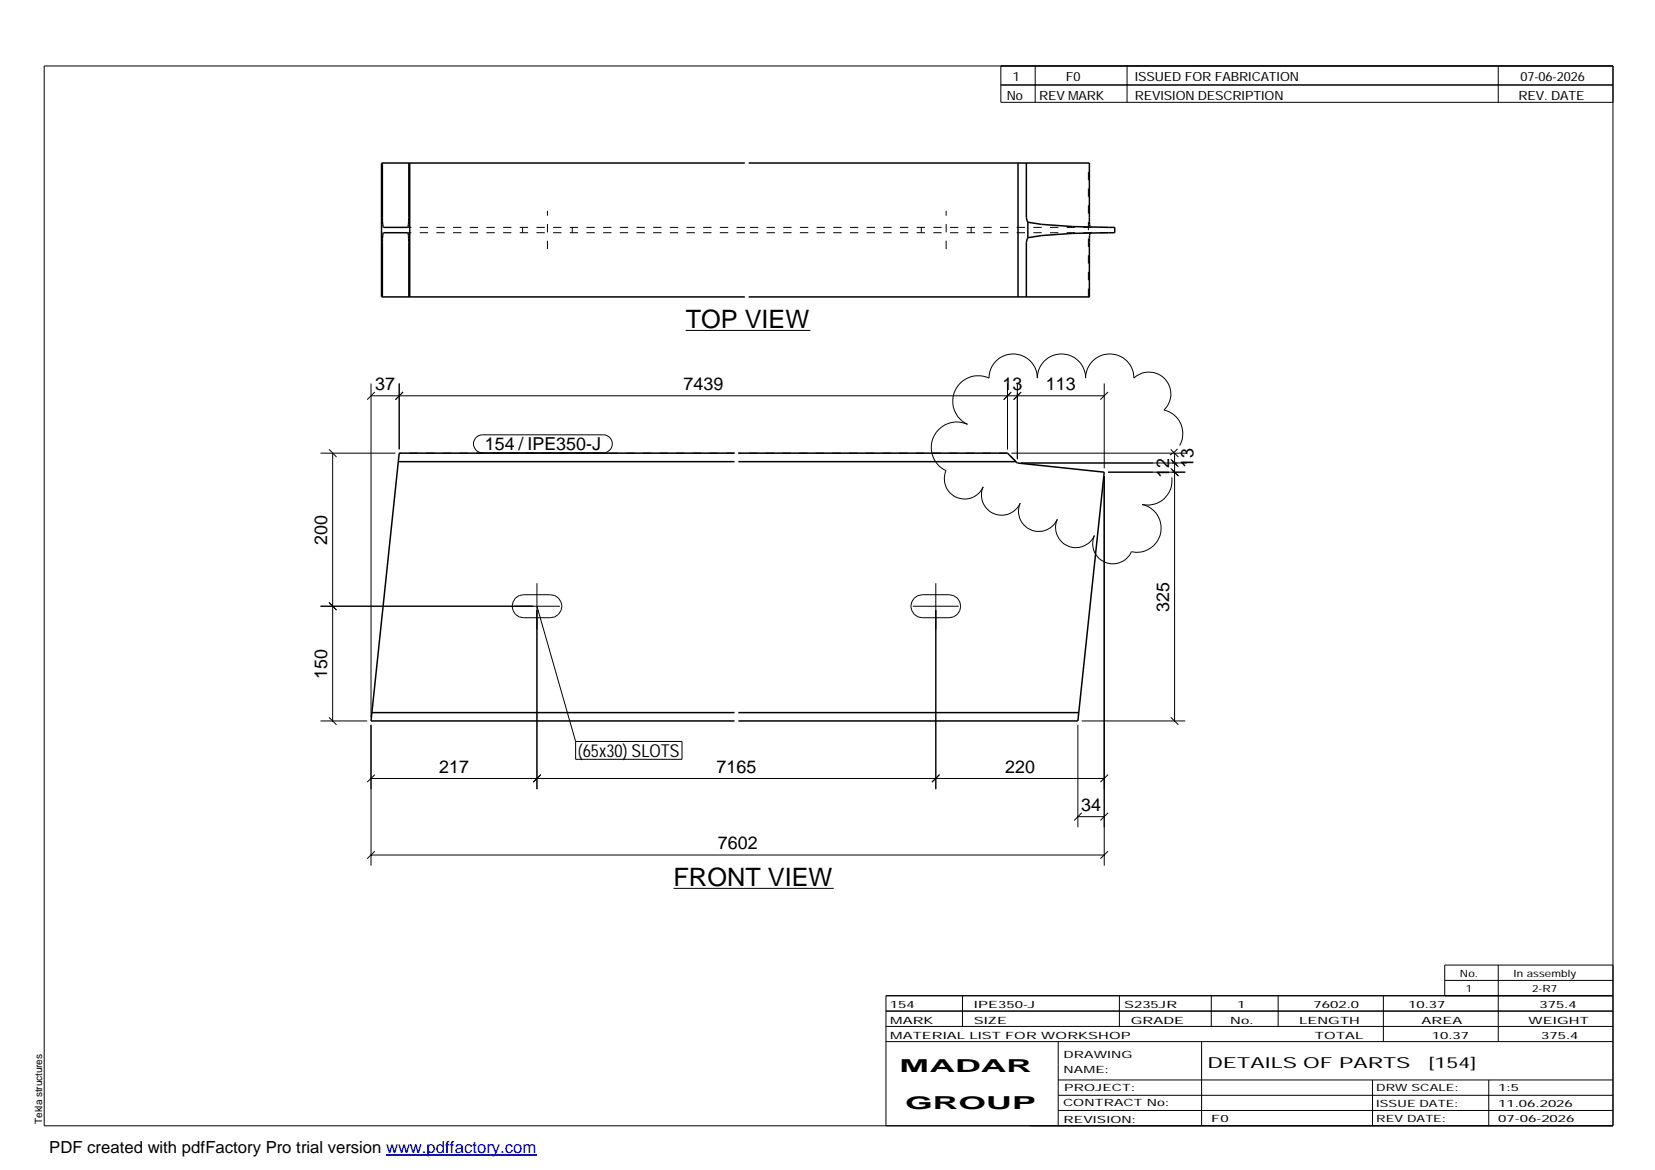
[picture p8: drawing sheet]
<svg xmlns="http://www.w3.org/2000/svg" width="420mm" height="297mm" viewBox="0 0 420 297" stroke-linecap="round" stroke-linejoin="round" font-family="sans-serif">
<g fill="none" stroke="#000" stroke-width=".25">
<path d="M11.2 16.7h398.3v269.1h-398.3zM254.1 16.7v9.3h155.4M262.8 16.7v9.3M286.1 16.7v9.3M380.4 16.7v9.3M254.1 21.6h155.4M94.2 97.4v84.7M95.2 99.5l-2 2M101.3 97.4v16.7M102.3 99.5l-1.9 2M174.1 83.9h31.6M255.8 97.4v16.7"/>
<path d="M256.8 99.5l-2 2M258.3 97.4v19.2M259.2 99.5l-1.9 2M280.3 97.4v21.5M281.3 99.5l-1.9 2M81.4 115h19M83.5 114.1l1.9 1.9M84.5 115v68M94.2 100.5h186.1M120.9 111.1l.7-.5 .9-.2h30.7a2.29 2.29 0 0 1 2.2 2.3 2.29 2.29 0 0 1-2.2 2.3h-30.7a2.31 2.31 0 0 1-2.1-1.5 2.31 2.31 0 0 1 .5-2.4zM256.8 115h44.5M259.2 117.5h42.1"/>
<path d="M281.3 119.9h19.6M297.2 118.9l2 1.9M297.2 116.6l1.7 1.7M297.2 114.1l2 1.9M297.5 116.8l1.7 1.7M298.2 115v68M298.9 113.9l-1 1.1-.9 .5M299.5 113.1a6.1 6.1 0 0 0-4-9 5.6 5.6 0 0 0 .2-7.9 5.6 5.6 0 0 0-7.8-.2 6.1 6.1 0 0 0-6.2-6.1 6.1 6.1 0 0 0-6.1 6.1 6.1 6.1 0 0 0-6.1-6.1 6.1 6.1 0 0 0-6.1 6.1 6.1 6.1 0 0 0-6.2-6.1 6.1 6.1 0 0 0-6.1 6.1 6.5 6.5 0 0 0-8.6 3.1 6.5 6.5 0 0 0 3.1 8.6 6.5 6.5 0 0 0-8.6 3.2 6.5 6.5 0 0 0 3.2 8.6 5.1 5.1 0 0 0 2.6 6.8 5.1 5.1 0 0 0 6.8-2.7 5.1 5.1 0 0 0 2.6 6.8 5.1 5.1 0 0 0 6.8-2.7 5.1 5.1 0 0 0 2.7 6.8 5.1 5.1 0 0 0 6.7-2.6 5.1 5.1 0 0 0 2.7 6.7 5.1 5.1 0 0 0 6.7-2.6 5.1 5.1 0 0 0 2.7 6.7 5.1 5.1 0 0 0 6.7-2.6 6.1 6.1 0 0 0 7.4-4.6 6.1 6.1 0 0 0-4.6-7.4 6.2 6.2 0 0 0 7.5-6.9M280.3 120.8v99M81.4 153.9h60.8M83.5 152.9l1.9 2M130.9 151.8l.9-.6 1.1-.2h6.8a2.92 2.92 0 0 1 3 2.9 2.92 2.92 0 0 1-3 2.9h-6.8a2.95 2.95 0 0 1-2.6-1.8 2.95 2.95 0 0 1 .6-3.2z"/>
<path d="M136.3 148.1v52.2M136.3 153.9l9.8 34.3M231.7 153.9h11.7M232.1 151.8l.9-.6 1.1-.2h6.9a2.92 2.92 0 0 1 2.9 2.9 2.92 2.92 0 0 1-2.9 2.9h-6.9a2.93 2.93 0 0 1-2.6-1.8 2.93 2.93 0 0 1 .6-3.2zM237.6 148.1v52.2M81.4 183h11.8M83.5 182.1l1.9 1.9M94.2 184v35.8M94.2 197.6h186.1M95.2 196.7l-2 1.9M137.3 196.7l-1.9 1.9M146.1 188.2h27v4.6h-27z"/>
<path d="M238.5 196.7l-1.9 1.9M273.6 184v26M274.6 183h26.3M281.3 196.7l-1.9 1.9M297.2 182.1l2 1.9M94.2 217.1h186.1M95.2 216.1l-2 1.9M273.6 207.3h6.7M274.6 206.4l-1.9 1.9M281.3 216.1l-1.9 1.9M281.3 206.4l-1.9 1.9M171 225.5h40.7"/>
<path d="M224.9 256.7h184.6M244.3 252.8v7.8M284.2 252.8v7.8M307.5 252.8v7.8M324.5 252.8v7.8M351.2 252.8v11.6M366.8 248.9h42.7M380.4 245v19.4M409.5 245h-42.7v7.8M409.5 252.8h-184.6v33M224.9 264.4h184.6M224.9 260.6h184.6"/>
<path d="M268.6 264.4v21.4M268.6 274.2h140.9M268.6 278.1h140.9M305.1 264.4v21.4M348.4 274.2v11.6M378 274.2v11.6M268.6 281.9h140.9"/>
</g>
<g fill="none" stroke="#000" stroke-width=".38">
<path d="M97.1 41.4v14.8l.2 1.5h6.2l.1-.2 .2-2.3v-13.8M104 41.4v34M189.1 41.4h-92.2v34h92.2M190.1 41.4h86.5v14.8l.2 1.4M258.4 41.4v34M260.6 41.4v13.8l.3 1.2M260.9 56.4v4M260.9 56.4a142.9 142.9 0 0 0 22.1 1.3v1.4a136 136 0 0 0-22.1 1.3M276.8 59.2l-.2 1.4v14.8h-86.5M97.1 75.4v-14.8l.2-1.5h6.2l.1 .2 .2 2.3v13.8M260.9 60.4l-.3 1.2v13.8M101.1 117.2h85.4"/>
<path d="M186.5 115h-85.2l-7.1 68h92.3M187.5 115h68.3l2.5 2.5 22 2.4-6.7 63.1h-86.1M187.5 117.2h70.4M94.4 180.9h92.1M187.5 180.9h86.4"/>
</g>
<g fill="none" stroke="#000" stroke-width=".25" stroke-dasharray="2.1 2.1" stroke-linecap="butt">
<path d="M132.7 57.7v1.4M145.3 57.7v1.4M189.1 57.7h-85.6M189.1 59.1h-85.6M233.9 57.7v1.4M246.5 57.7v1.4M276.8 59.2v-.1M276.8 57.7v-.1M281.4 57.7h-91.3M281.4 59.1h-91.3M139 63.2v-9.7M240.2 63.2v-9.7"/>
<path d="M276.3 75.4v-34M276.6 75.4h-.3M186.5 115h-85.2M255.8 115h-68.3M257.9 117.2l-2.1-2.2"/>
</g>
<path d="M98 293.3h38.2" fill="none" stroke="#00f" stroke-width=".3"/>
<g font-size="6.4">
<text x="174.1" y="83.2">TOP VIEW</text>
<text x="171" y="224.8">FRONT VIEW</text>
</g>
<g font-size="4.5">
<text x="95.2" y="99.1">37</text>
<text x="173.5" y="99.1">7439</text>
<text x="254.5" y="99.1">13</text>
<text x="265.5" y="99.1">113</text>
<text x="123.1" y="114.4">154 / IPE350-J</text>
<text x="303" y="118.8" transform="rotate(-90 303 118.8)">13</text>
<text x="296.8" y="121.2" transform="rotate(-90 296.8 121.2)">12</text>
<text x="83.1" y="138.2" transform="rotate(-90 83.1 138.2)">200</text>
<text x="296.8" y="155.3" transform="rotate(-90 296.8 155.3)">325</text>
<text x="83.1" y="172.3" transform="rotate(-90 83.1 172.3)">150</text>
<text x="111.5" y="196.2">217</text>
<text x="146.7" y="192.2">(65x30) SLOTS</text>
<text x="181.9" y="196.2">7165</text>
<text x="255.1" y="196.2">220</text>
<text x="274.5" y="205.9">34</text>
<text x="182.2" y="215.6">7602</text>
<text x="228.4" y="272.3">MADAR</text>
<text x="229.8" y="281.6">GROUP</text>
</g>
<text font-size="4.2" x="12.5" y="292.7">PDF created with pdfFactory Pro trial version www.pdffactory.com</text>
<g font-size="3.9">
<text x="306.5" y="271.3">DETAILS OF PARTS</text>
<text x="362.7" y="271.3">[154]</text>
</g>
<g font-size="3.2">
<text x="257.1" y="20.5">1</text>
<text x="270.6" y="20.5">F0</text>
<text x="288.1" y="20.5">ISSUED FOR FABRICATION</text>
<text x="386" y="20.5">07-06-2026</text>
<text x="255.6" y="25.5">No</text>
<text x="263.8" y="25.5">REV MARK</text>
<text x="288.1" y="25.5">REVISION DESCRIPTION</text>
<text x="385.5" y="25.5">REV. DATE</text>
</g>
<g font-size="2.5">
<text x="370.6" y="247.9">No.</text>
<text x="372.1" y="251.8">1</text>
<text x="384.3" y="247.9">In assembly</text>
<text x="389" y="251.8">2-R7</text>
<text x="225.9" y="255.9">154</text>
<text x="247.3" y="255.9">IPE350-J</text>
<text x="285.4" y="255.9">S235JR</text>
<text x="314.1" y="255.9">1</text>
<text x="333.5" y="255.9">7602.0</text>
<text x="357.5" y="255.9">10.37</text>
<text x="390.8" y="255.9">375.4</text>
<text x="226" y="263.7">MATERIAL LIST FOR WORKSHOP</text>
<text x="226" y="259.9">MARK</text>
<text x="247.2" y="259.9">SIZE</text>
<text x="287.1" y="259.9">GRADE</text>
<text x="312.3" y="259.9">No.</text>
<text x="329.8" y="259.9">LENGTH</text>
<text x="333.8" y="263.7">TOTAL</text>
<text x="360.9" y="259.9">AREA</text>
<text x="363.5" y="263.7">10.37</text>
<text x="388.1" y="259.9">WEIGHT</text>
<text x="391.3" y="263.7">375.4</text>
<text x="270" y="268.5">DRAWING</text>
<text x="270" y="272.5">NAME:</text>
<text x="269.9" y="280.9">CONTRACT No:</text>
<text x="270.2" y="277">PROJECT:</text>
<text x="349.4" y="277.1">DRW SCALE:</text>
<text x="349.4" y="281">ISSUE DATE:</text>
<text x="380.4" y="277.1">1:5</text>
<text x="380.4" y="281">11.06.2026</text>
<text x="10.7" y="285.4" transform="rotate(-90 10.7 285.4)">Tekla structures</text>
<text x="270" y="285">REVISION:</text>
<text x="307.5" y="284.8">F0</text>
<text x="349.4" y="284.8">REV DATE:</text>
<text x="380.4" y="284.8">07-06-2026</text>
</g>
</svg>
